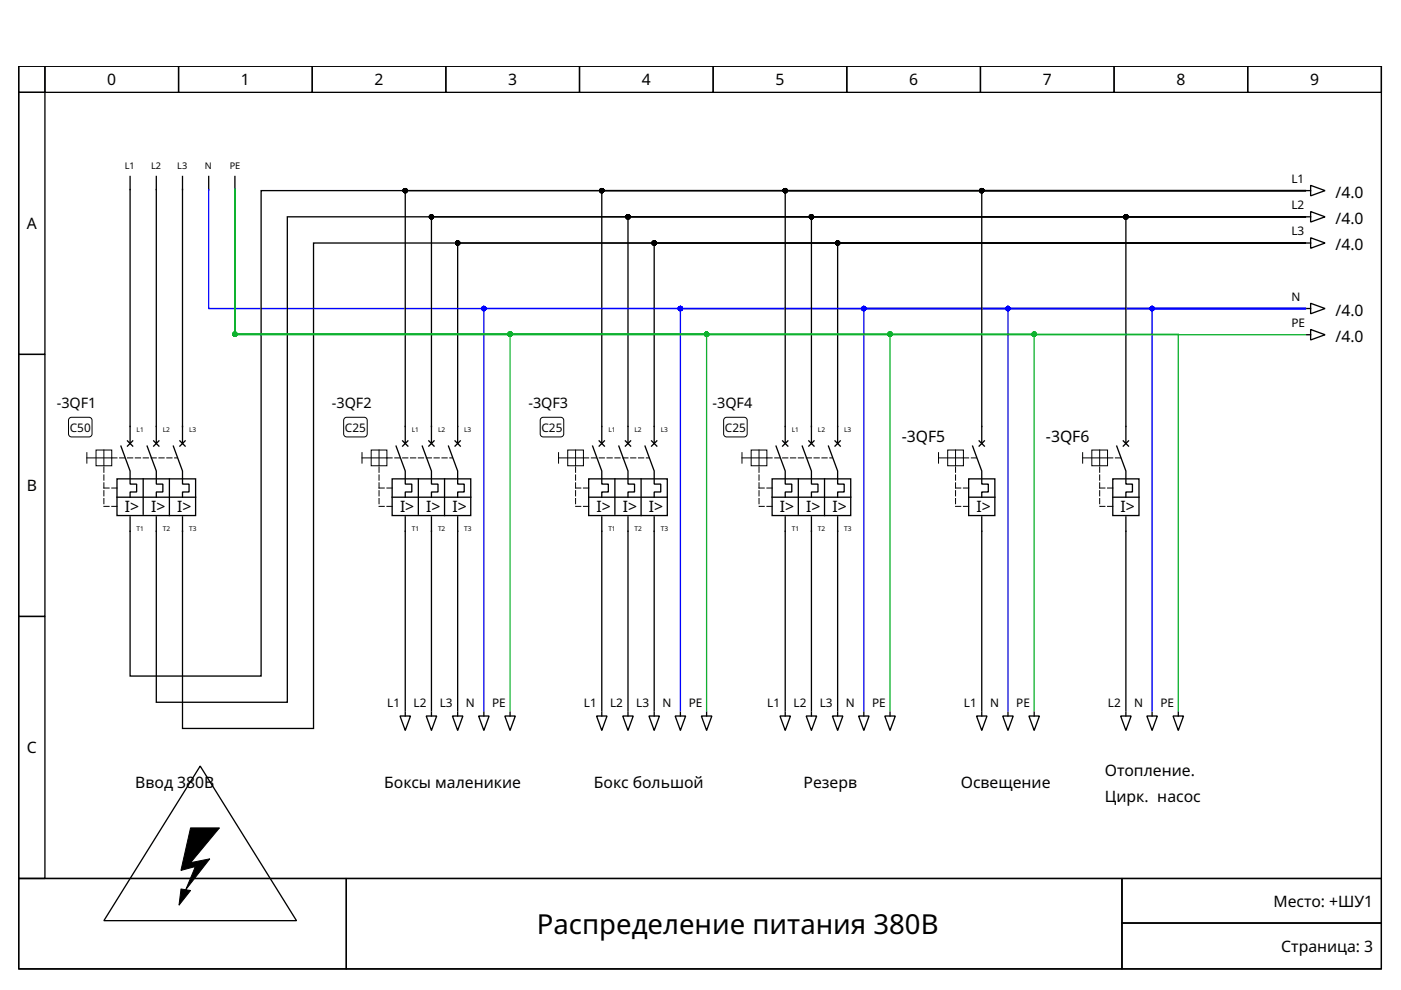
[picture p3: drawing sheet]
<svg xmlns="http://www.w3.org/2000/svg" width="297mm" height="210mm" viewBox="0 0 297 210" stroke-linecap="round" stroke-linejoin="round" font-family="sans-serif">
<g fill="none" stroke="#000" stroke-width=".28">
<path d="M4 14h288.9v172.3h-288.9zM4 14h5.5v5.6h-5.5zM4 19.6h5.5v55.5h-5.5zM9.5 14h28.4v5.6h-28.4zM37.9 14h28.3v5.6h-28.3zM66.2 14h28.3v5.6h-28.3zM94.5 14h28.4v5.6h-28.4zM122.9 14h28.3v5.6h-28.3zM151.2 14h28.3v5.6h-28.3zM179.5 14h28.4v5.6h-28.4zM207.9 14h28.3v5.6h-28.3zM236.2 14h28.3v5.6h-28.3z"/>
<path d="M264.5 14h28.4v5.6h-28.4zM27.6 37.4v56.6M33.1 37.4v56.6M38.7 37.4v56.6M44.2 37.4v2.8M49.8 37.4v2.8M277.9 39.3l3 1.1-3 1.1zM276.8 40.4h-149.2v53.6M276.8 51.5h-210.3v103h-27.8v-44.9M276.8 46h-143.7v48M276.8 51.5h-138.1v42.5M276.8 51.5h-99.2v42.5"/>
<path d="M276.8 51.5h-179.8v42.5M276.8 40.4h-221.4v102.9h-27.8v-33.7M276.8 46h-104.8v48M276.8 46h-215.9v102.9h-27.8v-39.3M276.8 46h-38.1v48M276.8 40.4h-190.9v53.6M276.8 40.4h-110.3v53.6M276.8 46h-185.3v48M276.8 40.4h-68.6v53.6M277 46h.9M277 40.4h.9M277 51.5h.9"/>
<path d="M277.9 44.9l3 1.1-3 1.1zM277.9 50.4l3 1.1-3 1.1zM4 75.1h5.5v55.6h-5.5zM277 65.4h.9M277 71h.9M277.9 64.3l3 1.1-3 1.1zM277.9 69.9l3 1.1-3 1.1zM25.6 94.6l2 5.3v2.7h1.4v1.7h-1.4v1.1M27 93.5l1.1 1.1M28.1 93.5l-1.1 1.1M31.2 94.6l1.9 5.3v2.7h1.4v1.7h-1.4v1.1M32.6 93.5l1.1 1.1"/>
<path d="M33.7 93.5l-1.1 1.1M36.7 94.6l2 5.3v2.7h1.4v1.7h-1.4v1.1M38.1 93.5l1.1 1.1M39.2 93.5l-1.1 1.1M84 94.6l1.9 5.3v2.7h1.4v1.7h-1.4v1.1M85.4 93.5l1.1 1.1M86.5 93.5l-1.1 1.1M89.5 94.6l2 5.3v2.7h1.4v1.7h-1.4v1.1M90.9 93.5l1.1 1.1M92 93.5l-1.1 1.1M95.1 94.6l1.9 5.3v2.7h1.4v1.7h-1.4v1.1M96.5 93.5l1.1 1.1"/>
<path d="M97.6 93.5l-1.1 1.1M125.6 94.6l2 5.3v2.7h1.4v1.7h-1.4v1.1M127 93.5l1.1 1.1M128.1 93.5l-1.1 1.1M131.2 94.6l1.9 5.3v2.7h1.4v1.7h-1.4v1.1M132.6 93.5l1.1 1.1M133.7 93.5l-1.1 1.1M136.8 94.6l1.9 5.3v2.7h1.4v1.7h-1.4v1.1M138.1 93.5l1.2 1.1M139.3 93.5l-1.2 1.1M164.5 94.6l2 5.3v2.7h1.4v1.7h-1.4v1.1M165.9 93.5l1.1 1.1"/>
<path d="M167 93.5l-1.1 1.1M170.1 94.6l1.9 5.3v2.7h1.4v1.7h-1.4v1.1M171.5 93.5l1.1 1.1M172.6 93.5l-1.1 1.1M175.6 94.6l2 5.3v2.7h1.4v1.7h-1.4v1.1M177 93.5l1.1 1.1M178.1 93.5l-1.1 1.1M206.2 94.6l2 5.3v2.7h1.3v1.7h-1.3v1.1M207.6 93.5l1.1 1.1M208.7 93.5l-1.1 1.1M236.8 94.6l1.9 5.3v2.7h1.4v1.7h-1.4v1.1M238.2 93.5l1.1 1.1"/>
<path d="M239.3 93.5l-1.1 1.1M24.8 101.5h16.7v7.8h-16.7zM24.8 105.4h16.7M30.4 101.5v7.5M35.9 101.5v7.8M83.1 101.5h16.7v7.8h-16.7zM83.1 105.4h16.7M85.9 109.6v41.1M88.7 101.5v7.5M91.5 109.6v41.1M94.3 101.5v7.8M97 109.6v41.1"/>
<path d="M124.8 101.5h16.7v7.8h-16.7zM124.8 105.4h16.7M127.6 109.6v41.1M130.4 101.5v7.5M133.1 109.6v41.1M135.9 101.5v7.8M138.7 109.6v41.1M163.7 101.5h16.7v7.8h-16.7zM163.7 105.4h16.7M166.5 109.6v41.1M169.3 101.5v7.5M172 109.6v41.1"/>
<path d="M174.8 101.5v7.8M177.6 109.6v41.1M205.4 101.5h5.5v7.8h-5.5zM205.4 105.4h5.5M208.2 109.6v41.1M235.9 101.5h5.6v7.8h-5.6zM235.9 105.4h5.6M238.7 109.6v41.1M4 130.7h5.5v55.6h-5.5zM84.8 151.8h2.2l-1.1 3.1zM85.9 151v.8M90.4 151.8h2.2l-1.1 3.1z"/>
<path d="M91.5 151v.8M95.9 151.8h2.2l-1.1 3.1zM97 151v.8M101.5 151.8h2.2l-1.1 3.1zM102.6 151v.8M107 151.8h2.3l-1.2 3.1zM108.1 151v.8M126.5 151.8h2.2l-1.1 3.1zM127.6 151v.8M132 151.8h2.3l-1.2 3.1zM133.1 151v.8M137.6 151.8h2.2l-1.1 3.1z"/>
<path d="M138.7 151v.8M143.1 151.8h2.3l-1.1 3.1zM144.3 151v.8M148.7 151.8h2.2l-1.1 3.1zM149.8 151v.8M165.4 151.8h2.2l-1.1 3.1zM166.5 151v.8M170.9 151.8h2.2l-1.1 3.1zM172 151v.8M176.5 151.8h2.2l-1.1 3.1zM177.6 151v.8M182 151.8h2.3l-1.2 3.1z"/>
<path d="M183.1 151v.8M187.6 151.8h2.2l-1.1 3.1zM188.7 151v.8M207 151.8h2.3l-1.1 3.1zM208.2 151v.8M212.6 151.8h2.2l-1.1 3.1zM213.7 151v.8M218.2 151.8h2.2l-1.1 3.1zM219.3 151v.8M237.6 151.8h2.2l-1.1 3.1zM238.7 151v.8M243.2 151.8h2.2l-1.1 3.1z"/>
<path d="M244.3 151v.8M248.7 151.8h2.2l-1.1 3.1zM249.8 151v.8M42.4 162.4l20.5 32.8h-40.9zM4 186.3h288.9v19.1h-288.9z"/>
</g>
<g fill="none" stroke="#000" stroke-width=".21">
<path d="M14.7 88.7l.5-.2h3.7a.65 .65 0 0 1 .6 .6v2.9a.65 .65 0 0 1-.6 .6h-3.7a.65 .65 0 0 1-.7-.6v-2.9zM18.4 97.1h5.3M18.4 96v2.2M20.4 95.4h3.3v3.4h-3.3zM22 95.4v3.4M73.1 88.7l.4-.2h3.7a.65 .65 0 0 1 .7 .6v2.9a.65 .65 0 0 1-.7 .6h-3.7a.65 .65 0 0 1-.6-.6v-2.9zM76.8 97.1h5.2M76.8 96v2.2M78.7 95.4h3.3v3.4h-3.3zM80.4 95.4v3.4M114.7 88.7l.5-.2h3.7a.65 .65 0 0 1 .6 .6v2.9a.65 .65 0 0 1-.6 .6h-3.7a.65 .65 0 0 1-.7-.6v-2.9zM118.4 97.1h5.3"/>
<path d="M118.4 96v2.2M120.4 95.4h3.3v3.4h-3.3zM122 95.4v3.4M153.6 88.7l.5-.2h3.7a.65 .65 0 0 1 .6 .6v2.9a.65 .65 0 0 1-.6 .6h-3.7a.65 .65 0 0 1-.7-.6v-2.9zM157.3 97.1h5.3M157.3 96v2.2M159.3 95.4h3.3v3.4h-3.3zM160.9 95.4v3.4M199 96v2.2M199 97.1h5.2M200.9 95.4h3.4v3.4h-3.4zM202.6 95.4v3.4"/>
<path d="M229.5 96v2.2M229.6 97.1h5.2M231.5 95.4h3.3v3.4h-3.3zM233.2 95.4v3.4M4 186.3h69.4v19.1h-69.4zM73.4 186.3h164.5v19.1h-164.5zM237.9 186.3h55v9.4h-55zM237.9 195.7h55v9.7h-55z"/>
</g>
<g fill="#000" stroke="#000" stroke-width=".21">
<path d="M40.4 175.5h6.1l-6.1 7.4 4.1-.8-5.1 6.5 2-4.9-3 .8z" fill-rule="evenodd"/>
<path d="M38.4 188.5l2 .3-2.4 3.1z" fill-rule="evenodd"/>
</g>
<g fill="none" stroke="#000" stroke-width=".21" stroke-dasharray="1.1 .6">
<path d="M23.7 97.1h13.9M82 97.1h13.9M123.7 97.1h13.9M162.6 97.1h13.9M204.3 97.1h2.7M234.8 97.1h2.8M24.8 107.4h-2.8v-8.6M24.8 103.5h-2.8M83.1 107.4h-2.7v-8.6M83.1 103.5h-2.7M124.8 107.4h-2.8v-8.6M124.8 103.5h-2.8"/>
<path d="M163.7 107.4h-2.8v-8.6M163.7 103.5h-2.8M205.4 107.4h-2.8v-8.6M205.4 103.5h-2.8M235.9 107.4h-2.7v-8.6M235.9 103.5h-2.7"/>
</g>
<path d="M49.8 40.2v30.7h100v79.8M49.8 40.2v30.7h138.9v79.8M49.8 40.2v30.7h169.5v79.8M49.8 40.2v30.7h200v79.8M49.8 40.2v30.7h58.3v79.8M49.8 40.2v30.8h227" fill="none" stroke="#0eb22f" stroke-width=".28"/>
<g fill="#0eb22f" stroke="#0eb22f" stroke-width=".28">
<circle cx="49.8" cy="70.9" r=".42"/>
<circle cx="149.8" cy="70.9" r=".42"/>
<circle cx="188.7" cy="70.9" r=".42"/>
<circle cx="219.3" cy="70.9" r=".42"/>
<circle cx="108.1" cy="70.9" r=".42"/>
</g>
<g fill="#000" stroke="#000" stroke-width=".28">
<circle cx="85.9" cy="40.4" r=".42"/>
<circle cx="91.5" cy="46" r=".42"/>
<circle cx="97" cy="51.5" r=".42"/>
<circle cx="127.6" cy="40.4" r=".42"/>
<circle cx="133.1" cy="46" r=".42"/>
<circle cx="138.7" cy="51.5" r=".42"/>
<circle cx="166.5" cy="40.4" r=".42"/>
<circle cx="172" cy="46" r=".42"/>
<circle cx="177.6" cy="51.5" r=".42"/>
<circle cx="208.2" cy="40.4" r=".42"/>
<circle cx="238.7" cy="46" r=".42"/>
</g>
<path d="M44.2 40.2v25.2h232.6M276.8 65.4h-174.2v85.3M276.8 65.4h-132.5v85.3M276.8 65.4h-63.1v85.3M276.8 65.4h-32.5v85.3M276.8 65.4h-93.7v85.3" fill="none" stroke="#0001ff" stroke-width=".28"/>
<g fill="#0001ff" stroke="#0001ff" stroke-width=".28">
<circle cx="102.6" cy="65.4" r=".42"/>
<circle cx="144.3" cy="65.4" r=".42"/>
<circle cx="213.7" cy="65.4" r=".42"/>
<circle cx="244.3" cy="65.4" r=".42"/>
<circle cx="183.1" cy="65.4" r=".42"/>
</g>
<text font-size="5.8" x="113.8" y="198.1">Распределение питания 380В</text>
<g font-size="3.3">
<text x="22.7" y="18.1">0</text>
<text x="51.1" y="18.1">1</text>
<text x="79.4" y="18.1">2</text>
<text x="107.7" y="18.1">3</text>
<text x="136.1" y="18.1">4</text>
<text x="164.4" y="18.1">5</text>
<text x="192.8" y="18.1">6</text>
<text x="221.1" y="18.1">7</text>
<text x="249.4" y="18.1">8</text>
<text x="277.8" y="18.1">9</text>
<text x="283.2" y="41.9">/4.0</text>
<text x="283.2" y="47.5">/4.0</text>
<text x="5.7" y="48.6">A</text>
<text x="283.2" y="53.1">/4.0</text>
<text x="283.2" y="66.9">/4.0</text>
<text x="283.2" y="72.5">/4.0</text>
<text x="191.2" y="93.8">-3QF5</text>
<text x="221.8" y="93.8">-3QF6</text>
<text x="5.7" y="104.2">B</text>
<text x="26.5" y="108.5">I&gt;</text>
<text x="32" y="108.5">I&gt;</text>
<text x="37.6" y="108.5">I&gt;</text>
<text x="84.8" y="108.5">I&gt;</text>
<text x="90.4" y="108.5">I&gt;</text>
<text x="95.9" y="108.5">I&gt;</text>
<text x="126.5" y="108.5">I&gt;</text>
<text x="132" y="108.5">I&gt;</text>
<text x="137.6" y="108.5">I&gt;</text>
<text x="165.4" y="108.5">I&gt;</text>
<text x="170.9" y="108.5">I&gt;</text>
<text x="176.5" y="108.5">I&gt;</text>
<text x="207" y="108.5">I&gt;</text>
<text x="237.6" y="108.5">I&gt;</text>
<text x="5.7" y="159.7">C</text>
<text x="28.7" y="167.1">Ввод 380В</text>
<text x="81.5" y="167.1">Боксы маленикие</text>
<text x="125.9" y="167.1">Бокс большой</text>
<text x="170.4" y="167.1">Резерв</text>
<text x="203.7" y="167.1">Освещение</text>
<text x="234.3" y="164.6">Отопление.</text>
<text x="234.3" y="170.1">Цирк. насос</text>
<text x="270" y="192.2">Место: +ШУ1</text>
<text x="271.7" y="201.8">Страница: 3</text>
</g>
<g font-size="3.1">
<text x="12" y="86.5">-3QF1</text>
<text x="70.4" y="86.5">-3QF2</text>
<text x="112" y="86.5">-3QF3</text>
<text x="151.1" y="86.5">-3QF4</text>
</g>
<g font-size="2.5">
<text x="273.8" y="38.7">L1</text>
<text x="273.8" y="44.3">L2</text>
<text x="273.8" y="49.9">L3</text>
<text x="273.8" y="63.7">N</text>
<text x="273.8" y="69.3">PE</text>
<text x="14.8" y="91.5">C50</text>
<text x="73.1" y="91.5">C25</text>
<text x="114.8" y="91.5">C25</text>
<text x="153.7" y="91.5">C25</text>
<text x="82.1" y="149.9">L1</text>
<text x="87.7" y="149.9">L2</text>
<text x="93.2" y="149.9">L3</text>
<text x="98.8" y="149.9">N</text>
<text x="104.3" y="149.9">PE</text>
<text x="123.8" y="149.9">L1</text>
<text x="129.3" y="149.9">L2</text>
<text x="134.9" y="149.9">L3</text>
<text x="140.5" y="149.9">N</text>
<text x="146" y="149.9">PE</text>
<text x="162.7" y="149.9">L1</text>
<text x="168.2" y="149.9">L2</text>
<text x="173.8" y="149.9">L3</text>
<text x="179.4" y="149.9">N</text>
<text x="184.9" y="149.9">PE</text>
<text x="204.4" y="149.9">L1</text>
<text x="209.9" y="149.9">N</text>
<text x="215.5" y="149.9">PE</text>
<text x="234.9" y="149.9">L2</text>
<text x="240.5" y="149.9">N</text>
<text x="246" y="149.9">PE</text>
</g>
<g font-size="1.9">
<text x="26.5" y="35.7">L1</text>
<text x="32" y="35.7">L2</text>
<text x="37.6" y="35.7">L3</text>
<text x="43.4" y="35.7">N</text>
<text x="48.7" y="35.7">PE</text>
</g>
<g font-size="1.4">
<text x="29" y="91.5">L1</text>
<text x="34.5" y="91.5">L2</text>
<text x="40.1" y="91.5">L3</text>
<text x="87.3" y="91.5">L1</text>
<text x="92.9" y="91.5">L2</text>
<text x="98.4" y="91.5">L3</text>
<text x="129" y="91.5">L1</text>
<text x="134.5" y="91.5">L2</text>
<text x="140.1" y="91.5">L3</text>
<text x="167.9" y="91.5">L1</text>
<text x="173.4" y="91.5">L2</text>
<text x="179" y="91.5">L3</text>
<text x="29" y="112.6">T1</text>
<text x="34.5" y="112.6">T2</text>
<text x="40.1" y="112.6">T3</text>
<text x="87.3" y="112.6">T1</text>
<text x="92.9" y="112.6">T2</text>
<text x="98.4" y="112.6">T3</text>
<text x="129" y="112.6">T1</text>
<text x="134.5" y="112.6">T2</text>
<text x="140.1" y="112.6">T3</text>
<text x="167.9" y="112.6">T1</text>
<text x="173.4" y="112.6">T2</text>
<text x="179" y="112.6">T3</text>
</g>
</svg>
